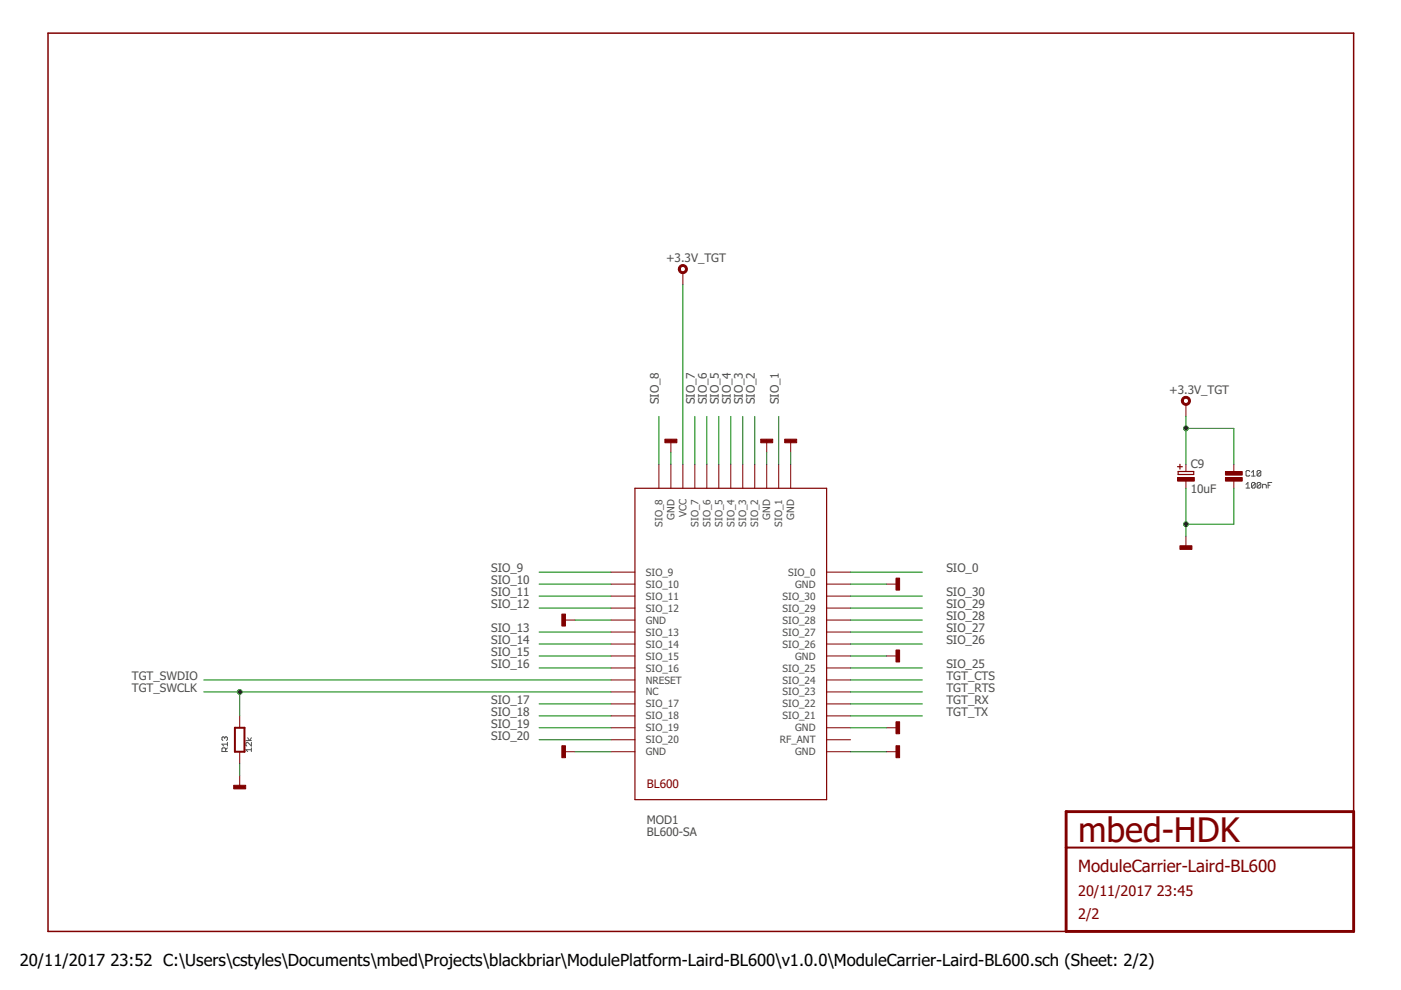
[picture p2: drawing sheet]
<svg xmlns="http://www.w3.org/2000/svg" width="297mm" height="210mm" viewBox="0 0 297 210" stroke-linecap="round" stroke-linejoin="round" font-family="sans-serif">
<g fill="none" stroke="#505050" stroke-width=".21">
<path d="M265 100l-.2-.2h-.4l-.2 .2v.8l.2 .1h.4l.2-.1M267.3 100l-.2-.2h-.4l-.2 .2v.8M267.3 100v.8l-.2 .1h-.4l-.2-.1M267.3 100l-.8 .8M264.2 102.7l.4-.4v1.2M264.2 103.5h.8M265.3 100.9h.8M265.3 100.2l.4-.4v1.1M266.1 102.5v.8l-.2 .2h-.3l-.3-.2M266.1 102.5l-.2-.2h-.3l-.3 .2v.8M266.1 102.5l-.8 .8M267.3 102.5v.8l-.2 .2h-.4l-.2-.2"/>
<path d="M267.3 102.5l-.2-.2h-.4l-.2 .2v.8M267.3 102.5l-.8 .8M267.7 103.5v-.8h.6l.2 .2v.6M268.9 102.9h.4M269.6 102.3h-.7v1.2M47.6 156.4l-.2-.2-.3 .2v.4l.1 .2M47.6 156.4l.2-.2 .4 .2v.4l-.2 .2M47.6 156.4v.2M47.8 159.3v-.6l-.2-.1h-.4l-.1 .1v.6h1.1M48.2 158.6l-.4 .4M48.2 157.8h-1.1l.3 .4M48.2 157.4v.8"/>
<path d="M52.1 157h1.2M52.5 156.4l.4 .6 .4-.6M53.3 159h-1.2l.4 .3M53.3 157.4v.8l-.8-.8-.4 .2v.4l.2 .2M53.3 158.6v.7"/>
</g>
<path d="M287 172.1v-165.1h-276.8v190.5h215.8" fill="none" stroke="#800000" stroke-width=".32"/>
<path d="M226 172.1h61v25.4h-61z" fill="none" stroke="#800000" stroke-width=".61"/>
<path d="M49.8 154.3h2v5.1h-2zM226 179.7h61" fill="none" stroke="#800000" stroke-width=".42"/>
<g fill="none" stroke="#800000" stroke-width=".21">
<path d="M144.8 57.8v2.6M139.7 98.4v5.1M142.2 93.4v2.5M142.2 98.4v5.1M144.8 98.4v5.1M147.3 98.4v5.1M149.9 98.4v5.1M152.4 98.4v5.1M154.9 98.4v5.1M157.5 98.4v5.1M160 98.4v5.1M162.6 93.4v2.5"/>
<path d="M162.6 98.4v5.1M165.1 98.4v5.1M167.6 93.4v2.5M167.6 98.4v5.1M251.4 85.7v2.6M251.4 98.4v1.6M261.6 98.4v1.6M251.4 102v1.5M251.4 113.7v2.5M261.6 102v1.5M119.4 131.5h2.5M129.5 121.3h5.1"/>
<path d="M129.5 123.8h5.1M129.5 126.4h5.1M129.5 128.9h5.1M129.5 131.5h5.1M129.5 134h5.1M129.5 136.5h5.1M129.5 139.1h5.1M175.3 121.3h5M175.3 123.8h5M175.3 126.4h5M175.3 128.9h5M175.3 131.5h5"/>
<path d="M175.3 134h5M175.3 136.5h5M175.3 139.1h5M187.9 123.8h2.6M187.9 139.1h2.6M50.8 151.8v2.5M50.8 159.4v2.5M119.4 159.4h2.5M129.5 141.6h5.1M129.5 144.2h5.1M129.5 146.7h5.1M129.5 149.2h5.1"/>
<path d="M129.5 151.8h5.1M129.5 154.3h5.1M129.5 156.8h5.1M129.5 159.4h5.1M175.3 141.6h5M175.3 144.2h5M175.3 146.7h5M175.3 149.2h5M175.3 151.8h5M175.3 154.3h5M175.3 156.8h5M175.3 159.4h5"/>
<path d="M187.9 154.3h2.6M187.9 159.4h2.6M50.8 164.5v2.5"/>
</g>
<path d="M249.7 99h1M249.8 100h3.3v.6h-3.3zM250.2 98.4v1.1M134.6 103.5h40.7v66h-40.7z" fill="none" stroke="#800000" stroke-width=".25"/>
<g fill="#800000" stroke="#800000" stroke-width=".21">
<path d="M119.1 130.2h.8v2.5h-.8z"/>
<path d="M119.1 158.1h.8v2.6h-.8z"/>
<path d="M141 93.1h2.5v.8h-2.5z"/>
<path d="M166.4 93.1h2.5v.8h-2.5z"/>
<path d="M161.3 93.1h2.5v.8h-2.5z"/>
<path d="M190 122.6h.7v2.5h-.7z"/>
<path d="M190 137.8h.7v2.6h-.7z"/>
<path d="M190 153h.7v2.6h-.7z"/>
<path d="M190 158.1h.7v2.6h-.7z"/>
<path d="M49.6 166.5h2.5v.8h-2.5z"/>
<path d="M250.2 115.7h2.5v.8h-2.5z"/>
<path d="M249.7 101.2h3.5v.8h-3.5z"/>
<path d="M259.8 100h3.6v.7h-3.6z"/>
<path d="M259.8 101.2h3.6v.8h-3.6z"/>
</g>
<g fill="#800000" stroke="#800000" stroke-width=".21">
<path d="M144.3 56.2a.97 .97 0 0 1 1.4 .5 .97 .97 0 0 1-.7 1.3 .97 .97 0 0 1-1.2-.9h.4a.56 .56 0 0 1 .8-.6 .56 .56 0 0 1 .2 .9 .56 .56 0 0 1-.9-.2l-.1-.1h-.4z" fill-rule="evenodd"/>
<path d="M250.7 84.4a.97 .97 0 0 1 1.5 .1 .97 .97 0 0 1-.5 1.4 .97 .97 0 0 1-1.2-.9h.4a.56 .56 0 0 1 .8-.5 .56 .56 0 0 1 .1 .9 .56 .56 0 0 1-.9-.2v-.2h-.4z" fill-rule="evenodd"/>
</g>
<g fill="none" stroke="#008000" stroke-width=".21">
<path d="M144.8 60.4v38M139.7 88.3v10.1M142.2 95.9v2.5M147.3 88.3v10.1M149.9 88.3v10.1M152.4 88.3v10.1M154.9 88.3v10.1M157.5 88.3v10.1M160 88.3v10.1M162.6 95.9v2.5M165.1 88.3v10.1M167.6 95.9v2.5"/>
<path d="M251.4 88.3v10.1M251.4 90.8h10.2v7.6M251.4 103.5v10.2M261.6 103.5v7.6h-10.2M114.3 123.8h15.2M114.3 139.1h15.2M114.3 121.3h15.2M114.3 126.4h15.2M114.3 128.9h15.2M114.3 134h15.2M114.3 136.5h15.2M121.9 131.5h7.6"/>
<path d="M180.3 131.5h15.3M180.3 123.8h7.6M180.3 139.1h7.6M180.3 121.3h15.3M180.3 126.4h15.3M180.3 128.9h15.3M180.3 134h15.3M180.3 136.5h15.3M43.2 144.2h86.3M43.2 146.7h86.3M50.8 146.7v5.1M114.3 154.3h15.2"/>
<path d="M114.3 141.6h15.2M114.3 149.2h15.2M114.3 151.8h15.2M114.3 156.8h15.2M121.9 159.4h7.6M180.3 159.4h7.6M180.3 154.3h7.6M180.3 144.2h15.3M180.3 146.7h15.3M180.3 141.6h15.3M180.3 149.2h15.3M180.3 151.8h15.3"/>
<path d="M50.8 161.9v2.6"/>
</g>
<g fill="#008000" stroke="#008000" stroke-width=".21">
<circle cx="251.4" cy="111.1" r=".51"/>
<circle cx="50.8" cy="146.7" r=".51"/>
<circle cx="251.4" cy="90.8" r=".51"/>
</g>
<text font-size="7.2" fill="#800000" x="228.6" y="178.4">mbed-HDK</text>
<text font-size="3.6" fill="#800000" x="228.6" y="184.8">ModuleCarrier-Laird-BL600</text>
<g font-size="3.5">
<text x="4.2" y="204.7">20/11/2017</text>
<text x="23.4" y="204.7">23:52 C:\Users\cstyles\Documents\mbed\Projects\blackbriar\ModulePlatform-Laird-BL600\v1.0.0\ModuleCarrier-Laird-BL600.sch (Sheet: 2/2)</text>
</g>
<g font-size="3.1" fill="#800000">
<text x="228.6" y="189.9">20/11/2017</text>
<text x="245.2" y="189.9">23:45</text>
<text x="228.6" y="194.9">2/2</text>
</g>
<g font-size="2.5" fill="#505050">
<text x="141.2" y="55.5">+3.3V_TGT</text>
<text x="247.9" y="83.5">+3.3V_TGT</text>
<text x="139.7" y="85.8" transform="rotate(-90 139.7 85.8)">SIO_8</text>
<text x="147.3" y="85.8" transform="rotate(-90 147.3 85.8)">SIO_7</text>
<text x="149.9" y="85.8" transform="rotate(-90 149.9 85.8)">SIO_6</text>
<text x="152.4" y="85.8" transform="rotate(-90 152.4 85.8)">SIO_5</text>
<text x="154.9" y="85.8" transform="rotate(-90 154.9 85.8)">SIO_4</text>
<text x="157.5" y="85.8" transform="rotate(-90 157.5 85.8)">SIO_3</text>
<text x="160" y="85.8" transform="rotate(-90 160 85.8)">SIO_2</text>
<text x="165.1" y="85.8" transform="rotate(-90 165.1 85.8)">SIO_1</text>
<text x="252.5" y="99.2">C9</text>
<text x="252.5" y="104.5">10uF</text>
<text x="104.1" y="121.3">SIO_9</text>
<text x="104.1" y="123.8">SIO_10</text>
<text x="200.6" y="121.3">SIO_0</text>
<text x="104.1" y="126.4">SIO_11</text>
<text x="104.1" y="128.9">SIO_12</text>
<text x="200.6" y="131.5">SIO_28</text>
<text x="200.6" y="128.9">SIO_29</text>
<text x="200.6" y="126.4">SIO_30</text>
<text x="104.1" y="134">SIO_13</text>
<text x="104.1" y="136.5">SIO_14</text>
<text x="200.6" y="134">SIO_27</text>
<text x="200.6" y="136.5">SIO_26</text>
<text x="104.1" y="139.1">SIO_15</text>
<text x="104.1" y="141.6">SIO_16</text>
<text x="200.6" y="141.6">SIO_25</text>
<text x="28" y="144.2">TGT_SWDIO</text>
<text x="28" y="146.7">TGT_SWCLK</text>
<text x="104.1" y="149.2">SIO_17</text>
<text x="200.6" y="146.7">TGT_RTS</text>
<text x="200.6" y="144.2">TGT_CTS</text>
<text x="200.6" y="149.2">TGT_RX</text>
<text x="104.1" y="151.8">SIO_18</text>
<text x="104.1" y="154.3">SIO_19</text>
<text x="200.6" y="151.8">TGT_TX</text>
<text x="104.1" y="156.9">SIO_20</text>
<text x="137.2" y="177.2">BL600-SA</text>
<text x="137.2" y="174.6">MOD1</text>
</g>
<text font-size="2.5" fill="#800000" x="137.2" y="167">BL600</text>
<g font-size="2.1" fill="#505050">
<text x="140.5" y="111.7" transform="rotate(-90 140.5 111.7)">SIO_8</text>
<text x="143" y="110.2" transform="rotate(-90 143 110.2)">GND</text>
<text x="145.5" y="109.7" transform="rotate(-90 145.5 109.7)">VCC</text>
<text x="148.1" y="111.7" transform="rotate(-90 148.1 111.7)">SIO_7</text>
<text x="150.6" y="111.7" transform="rotate(-90 150.6 111.7)">SIO_6</text>
<text x="153.2" y="111.7" transform="rotate(-90 153.2 111.7)">SIO_5</text>
<text x="155.7" y="111.7" transform="rotate(-90 155.7 111.7)">SIO_4</text>
<text x="158.2" y="111.7" transform="rotate(-90 158.2 111.7)">SIO_3</text>
<text x="160.8" y="111.7" transform="rotate(-90 160.8 111.7)">SIO_2</text>
<text x="163.3" y="110.2" transform="rotate(-90 163.3 110.2)">GND</text>
<text x="165.9" y="111.7" transform="rotate(-90 165.9 111.7)">SIO_1</text>
<text x="168.4" y="110.2" transform="rotate(-90 168.4 110.2)">GND</text>
<text x="137" y="122.1">SIO_9</text>
<text x="137" y="124.6">SIO_10</text>
<text x="167.1" y="122.1">SIO_0</text>
<text x="168.6" y="124.6">GND</text>
<text x="137" y="127.1">SIO_11</text>
<text x="137" y="129.7">SIO_12</text>
<text x="165.9" y="129.7">SIO_29</text>
<text x="165.9" y="127.1">SIO_30</text>
<text x="137" y="132.2">GND</text>
<text x="137" y="134.8">SIO_13</text>
<text x="137" y="137.3">SIO_14</text>
<text x="165.9" y="137.3">SIO_26</text>
<text x="165.9" y="134.8">SIO_27</text>
<text x="165.9" y="132.2">SIO_28</text>
<text x="137" y="139.8">SIO_15</text>
<text x="137" y="142.4">SIO_16</text>
<text x="165.9" y="142.4">SIO_25</text>
<text x="168.6" y="139.8">GND</text>
<text x="137" y="144.9">NRESET</text>
<text x="137" y="147.5">NC</text>
<text x="137" y="150">SIO_17</text>
<text x="165.9" y="150">SIO_22</text>
<text x="165.9" y="147.5">SIO_23</text>
<text x="165.9" y="144.9">SIO_24</text>
<text x="137" y="152.5">SIO_18</text>
<text x="137" y="155.1">SIO_19</text>
<text x="165.9" y="152.5">SIO_21</text>
<text x="168.6" y="155.1">GND</text>
<text x="137" y="157.6">SIO_20</text>
<text x="137" y="160.2">GND</text>
<text x="165.3" y="157.6">RF_ANT</text>
<text x="168.6" y="160.2">GND</text>
</g>
</svg>
